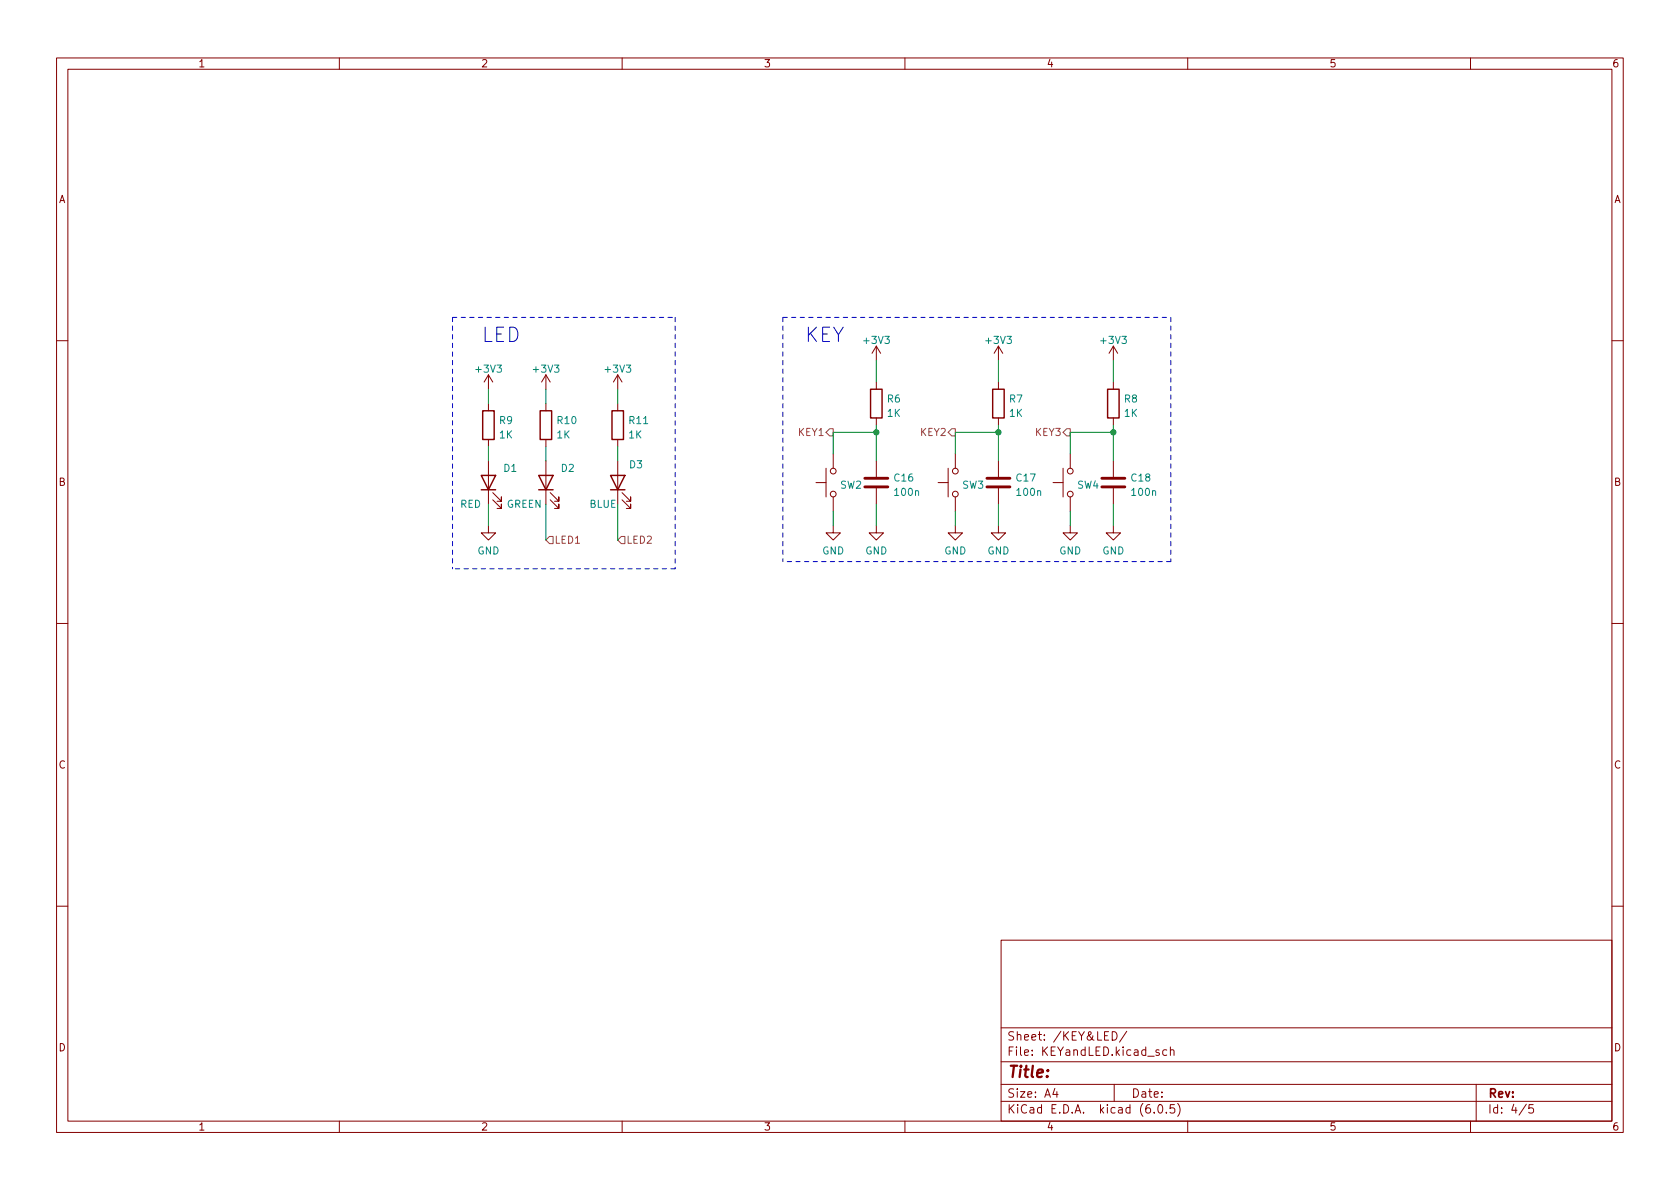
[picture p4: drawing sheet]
<svg xmlns="http://www.w3.org/2000/svg" width="297mm" height="210mm" viewBox="0 0 297 210" stroke-linecap="round" stroke-linejoin="round" font-family="sans-serif">
<g fill="none" stroke="#840000" stroke-width=".18">
<path d="M10 10.2h277v190.1h-277zM12 12.2h273v186.1h-273zM60 10.2v2M110 10.2v2M160 10.2v2M210 10.2v2M260 10.2v2M10 60.2h2M86.4 66.3l-.8 1.3M86.4 66.3v2.5M86.4 71.4v1.2M86.4 77.7v1.3"/>
<path d="M86.4 66.3l.7 1.3M96.5 66.3l-.7 1.3M96.5 66.3v2.5M96.5 71.4v1.2M96.5 77.7v1.3M96.5 66.3l.8 1.3M109.2 66.3l-.7 1.3M109.2 66.3v2.5M109.2 71.4v1.2M109.2 77.7v1.3M109.2 66.3l.8 1.3M154.9 61.2v2.5"/>
<path d="M154.9 67.6v1.2M154.9 73.9v1.3M154.9 61.2l-.7 1.3M154.9 61.2l.8 1.3M176.5 61.2v2.5M176.5 67.6v1.2M176.5 73.9v1.3M176.5 61.2l-.7 1.3M176.5 61.2l.8 1.3M196.8 61.2v2.5M196.8 67.6v1.2M196.8 73.9v1.3"/>
<path d="M196.8 61.2l-.7 1.3M196.8 61.2l.8 1.3M285 60.2h2M86.4 93v1.2h1.2l-1.2 1.3-1.3-1.3h1.3M86.4 81.5v7.6M87.1 88.4l1.5 1.5v-.8v.8h-.7M87.1 87.1l1.5 1.5v-.7v.7h-.7M96.5 81.5v7.6M97.3 88.4l1.5 1.5v-.8v.8h-.8M97.3 87.1l1.5 1.5v-.7v.7h-.8M109.2 81.5v7.6M110 88.4l1.5 1.5v-.8v.8h-.8"/>
<path d="M110 87.1l1.5 1.5v-.7v.7h-.8M144.3 85.3h1.7M146 82.8v5.1M147.3 93v1.2h1.3l-1.3 1.3-1.3-1.3h1.3M147.3 80.3v2.5M147.3 87.9v2.5M154.9 93v1.2h1.3l-1.3 1.3-1.2-1.3h1.2M154.9 81.5v2.8M154.9 86.4v2.7M165.9 85.3h1.7M167.6 82.8v5.1M168.9 93v1.2h1.3l-1.3 1.3-1.3-1.3h1.3"/>
<path d="M168.9 80.3v2.5M168.9 87.9v2.5M176.5 93v1.2h1.3l-1.3 1.3-1.2-1.3h1.2M176.5 81.5v2.8M176.5 86.4v2.7M186.2 85.3h1.8M188 82.8v5.1M189.2 93v1.2h1.3l-1.3 1.3-1.2-1.3h1.2M189.2 80.3v2.5M189.2 87.9v2.5M196.8 93v1.2h1.3l-1.3 1.3-1.2-1.3h1.2M196.8 81.5v2.8"/>
<path d="M196.8 86.4v2.7M10 110.2h2M285 110.2h2M10 160.2h2M177 166.3h108v32h-108zM285 160.2h2M60 198.3v2M110 198.3v2M160 198.3v2M177 194.8h108M177 191.8h108M177 187.8h108"/>
<path d="M177 181.8h108M186.5 192.5l-.4 1h1M186.9 193v1M196.6 182.4a.76 .76 0 0 1 .9 .8 .76 .76 0 0 1-.9 .7zM197 191.8v3M199.2 182.4l-1.3 1.9M204.1 196.7v.1M204.9 195.4l.2-.1a.81 .81 0 0 1 .6 .7 .81 .81 0 0 1-.3 .8h-.2a.81 .81 0 0 1-.6-.6 .81 .81 0 0 1 .3-.8zM204.9 185.7l-.3-.1-.2 .2v.3l.5 .1v.4h-.5M206.2 196.7v.1M206.3 185.7l-.4-.1-.3 .3v.4l.1 .3h.6M206.9 185.8l.2-.2 .4 .1 .1 .9"/>
<path d="M206.9 185.1v1.5M207.6 195.3h-.7v.7l.2-.1 .5 .1 .1 .2-.1 .5-.2 .1-.5-.1M208.2 195.1a1.72 1.72 0 0 1 0 2.3M210 198.3v2M260 198.3v2M261 191.8v6.5M269.9 195.3l-1.3 1.9M271.1 195.3h-.7l-.1 .7 .2-.1 .5 .1 .2 .2-.1 .5-.2 .1-.6-.1"/>
<circle cx="147.3" cy="83.3" r=".51"/>
<circle cx="147.3" cy="87.4" r=".51"/>
<circle cx="168.9" cy="83.3" r=".51"/>
<circle cx="168.9" cy="87.4" r=".51"/>
<circle cx="189.2" cy="87.4" r=".51"/>
<circle cx="189.2" cy="83.3" r=".51"/>
</g>
<path d="M152.9 86.1h4.1M152.9 84.6h4.1M174.5 86.1h4.1M174.5 84.6h4.1M194.8 86.1h4.1M194.8 84.6h4.1" fill="none" stroke="#840000" stroke-width=".51"/>
<path d="M85.3 72.6h2.1v5.1h-2.1zM95.5 72.6h2v5.1h-2zM108.2 72.6h2v5.1h-2zM153.9 68.8h2.1v5.1h-2.1zM175.5 68.8h2v5.1h-2zM195.8 68.8h2.1v5.1h-2.1zM85.1 84.1h2.5l-1.2 2.5zM85.1 86.6h2.5M95.2 84.1h2.6l-1.3 2.5zM95.2 86.6h2.6M107.9 84.1h2.6l-1.3 2.5zM107.9 86.6h2.6" fill="none" stroke="#840000" stroke-width=".25"/>
<path d="M146 76.4l.7-.6h.6v1.3h-.6zM168.3 75.8h.6v1.3h-.6l-.7-.7zM188.6 75.8h.6v1.3h-.6l-.6-.7zM97.2 94.9h.6v1.2h-.6l-.7-.6zM109.9 94.9h.6v1.2h-.6l-.7-.6z" fill="none" stroke="#848400" stroke-width=".18"/>
<path d="M80 56.1v44.5M80 56.1h39.4M119.4 56.1v44.5M138.4 56.1h68.6M138.4 56.1v43.2M207 56.1v43.2M207 99.3h-68.6M119.4 100.6h-39.4" fill="none" stroke="#0000c2" stroke-width=".18" stroke-dasharray=".8 .8"/>
<g fill="none" stroke="#008400" stroke-width=".18">
<path d="M86.4 68.8v2.6M86.4 79v2.5M96.5 68.8v2.6M96.5 79v2.5M109.2 68.8v2.6M109.2 79v2.5M154.9 76.4h-7.6v3.9M154.9 63.7v3.9M154.9 75.2v6.3M176.5 63.7v3.9M176.5 75.2v6.3M176.5 76.4h-7.6v3.9"/>
<path d="M196.8 63.7v3.9M196.8 75.2v6.3M196.8 76.4h-7.6v3.9M86.4 89.1v3.9M96.5 89.1v6.4M109.2 89.1v6.4M147.3 90.4v2.6M154.9 89.1v3.9M168.9 90.4v2.6M176.5 89.1v3.9M189.2 90.4v2.6M196.8 89.1v3.9"/>
</g>
<g fill="#008400" stroke="#008400" stroke-width=".18">
<circle cx="196.8" cy="76.4" r=".46"/>
<circle cx="176.5" cy="76.4" r=".46"/>
<circle cx="154.9" cy="76.4" r=".46"/>
</g>
<g font-size="3.5" fill="#0000c2">
<text x="85.1" y="60.5">LED</text>
<text x="142.2" y="60.5">KEY</text>
</g>
<text font-size="2.8" fill="#840000" x="178" y="190.6">Title:</text>
<g font-size="2.1" fill="#840000">
<text x="178" y="184">Sheet: /KEY&amp;LED/</text>
<text x="178" y="186.7">File: KEYandLED.kicad_sch</text>
<text x="178" y="196.9">KiCad E.D.A. kicad (6.0.5)</text>
<text x="178" y="194.1">Size: A4</text>
<text x="200" y="194.1">Date:</text>
<text x="263" y="194.1">Rev:</text>
<text x="263" y="196.9">Id: 4/5</text>
</g>
<g font-size="1.8" fill="#840000">
<text x="35" y="11.9">1</text>
<text x="85" y="11.9">2</text>
<text x="135" y="11.9">3</text>
<text x="185" y="11.9">4</text>
<text x="235" y="11.9">5</text>
<text x="285" y="11.9">6</text>
<text x="10.3" y="35.9">A</text>
<text x="285.3" y="35.9">A</text>
<text x="10.3" y="85.9">B</text>
<text x="285.3" y="85.9">B</text>
<text x="10.3" y="135.9">C</text>
<text x="285.3" y="135.9">C</text>
<text x="10.3" y="185.9">D</text>
<text x="285.3" y="185.9">D</text>
<text x="35" y="199.9">1</text>
<text x="85" y="199.9">2</text>
<text x="135" y="199.9">3</text>
<text x="185" y="199.9">4</text>
<text x="235" y="199.9">5</text>
<text x="285" y="199.9">6</text>
</g>
<g font-size="1.8" fill="#008484">
<text x="84.3" y="65.9">+3V3</text>
<text x="94.4" y="65.9">+3V3</text>
<text x="107.1" y="65.9">+3V3</text>
<text x="152.9" y="60.8">+3V3</text>
<text x="174.4" y="60.8">+3V3</text>
<text x="194.8" y="60.8">+3V3</text>
<text x="156.9" y="71.2">R6</text>
<text x="178.5" y="71.2">R7</text>
<text x="198.8" y="71.2">R8</text>
<text x="88.3" y="75">R9</text>
<text x="88.3" y="77.5">1K</text>
<text x="98.5" y="77.5">1K</text>
<text x="98.6" y="75">R10</text>
<text x="111.2" y="77.5">1K</text>
<text x="111.3" y="75">R11</text>
<text x="156.9" y="73.7">1K</text>
<text x="178.5" y="73.7">1K</text>
<text x="198.8" y="73.7">1K</text>
<text x="89.1" y="83.4">D1</text>
<text x="99.2" y="83.4">D2</text>
<text x="111.3" y="82.8">D3</text>
<text x="81.3" y="89.8">RED</text>
<text x="89.6" y="89.8">GREEN</text>
<text x="104.2" y="89.8">BLUE</text>
<text x="148.6" y="86.4">SW2</text>
<text x="158.2" y="85.1">C16</text>
<text x="158.3" y="87.7">100n</text>
<text x="170.2" y="86.4">SW3</text>
<text x="179.8" y="85.1">C17</text>
<text x="179.9" y="87.7">100n</text>
<text x="190.5" y="86.4">SW4</text>
<text x="200.1" y="85.1">C18</text>
<text x="200.2" y="87.7">100n</text>
<text x="84.4" y="98">GND</text>
<text x="145.4" y="98">GND</text>
<text x="153" y="98">GND</text>
<text x="166.9" y="98">GND</text>
<text x="174.6" y="98">GND</text>
<text x="187.3" y="98">GND</text>
<text x="194.9" y="98">GND</text>
</g>
<g font-size="1.8" fill="#848400">
<text x="141.2" y="77.1">KEY1</text>
<text x="162.8" y="77.1">KEY2</text>
<text x="183.1" y="77.1">KEY3</text>
<text x="98" y="96.1">LED1</text>
<text x="110.7" y="96.1">LED2</text>
</g>
</svg>
